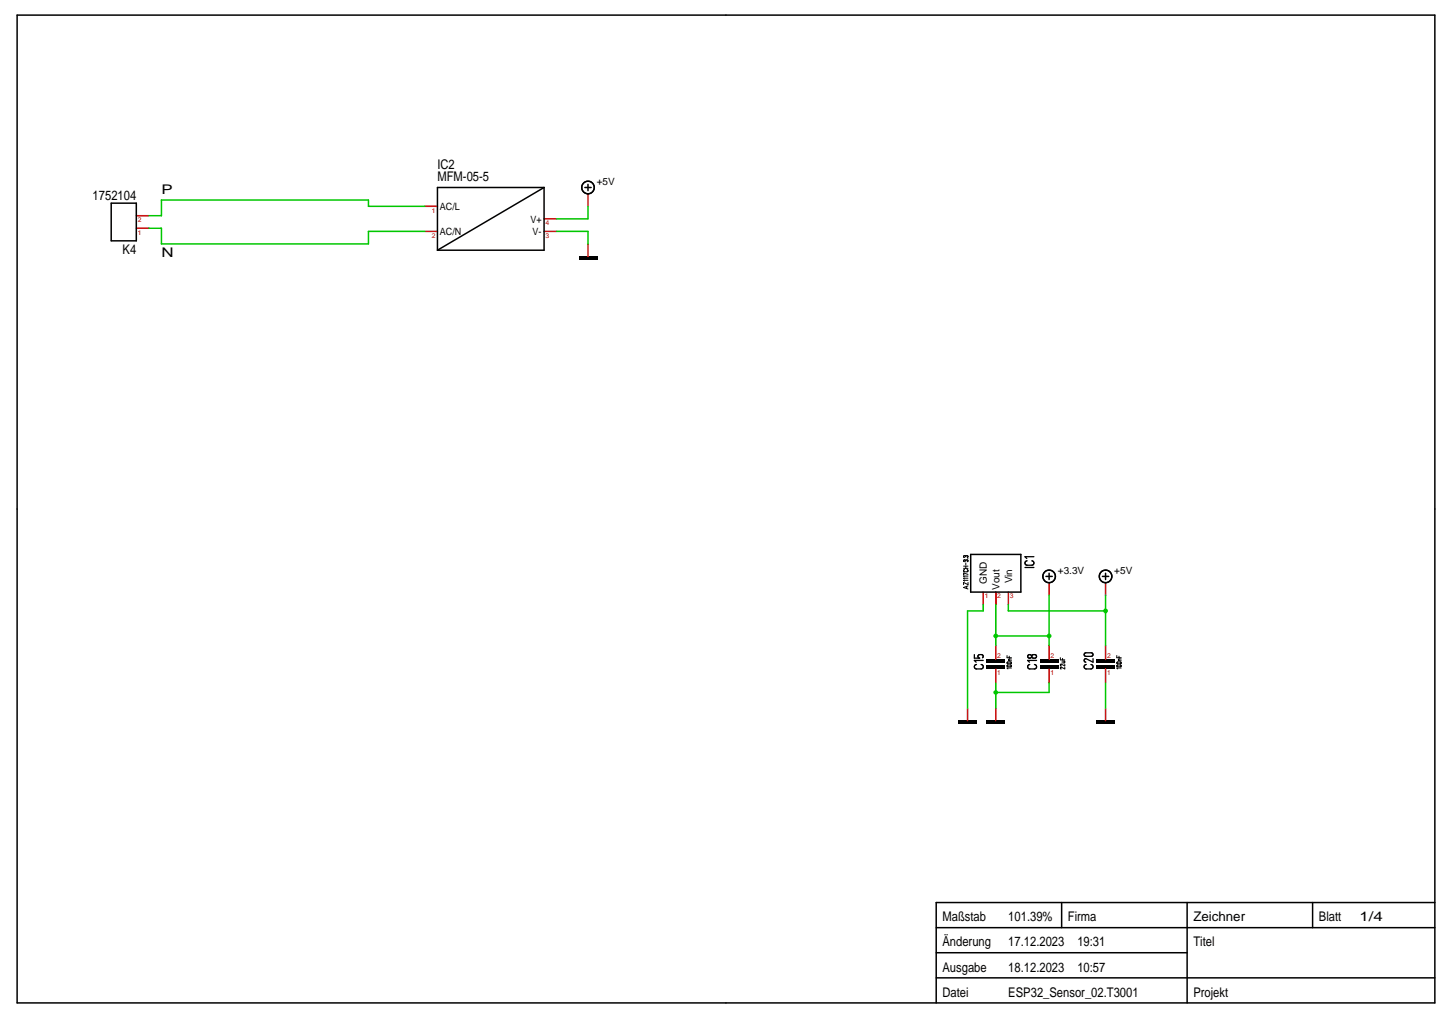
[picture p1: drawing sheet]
<svg xmlns="http://www.w3.org/2000/svg" width="297mm" height="210mm" viewBox="0 0 297 210" stroke-linecap="round" stroke-linejoin="round" font-family="sans-serif">
<path d="M118.8 52.6h3.8v.7h-3.8zM202.5 135.3h3.8v.7h-3.8zM202.5 136.6h3.8v.6h-3.8zM213.4 135.3h3.9v.7h-3.9zM213.4 136.6h3.9v.6h-3.9zM225 135.3h3.9v.7h-3.9zM225 136.6h3.9v.6h-3.9zM196.7 147.9h3.9v.6h-3.9zM202.5 147.9h3.8v.6h-3.8zM225 147.9h3.9v.6h-3.9z" fill="#000"/>
<g fill="none" stroke="#c70000" stroke-width=".31">
<path d="M120.7 39.8v2.5M28 46.8h2.6M28 44.3h2.6M87.2 47.5h2.6M87.2 42.3h2.6M111.7 44.9h2.6M111.7 47.5h2.6M120.7 50v2.6M215.4 119.5v2.6M226.9 119.5v2.6M201.8 121.5v2.6M204.4 121.5v2.6"/>
<path d="M204.4 132.4v2.9M204.4 137.2v2.9M207 121.5v2.6M215.4 132.4v2.9M215.4 137.2v2.9M226.9 132.4v2.9M226.9 137.2v2.9M198.6 145.3v2.6M204.4 145.3v2.6M226.9 145.3v2.6"/>
</g>
<g fill="none" stroke="#000" stroke-width=".31">
<path d="M3.5 3.1h291v202.7h-291zM111.7 38.5l-21.9 12.8M111.7 38.5v12.8h-21.9M111.7 38.5h-21.9v12.8M120.1 38.5h1.2M120.7 37.8v1.3M22.8 41.7h5.2v7.7h-5.2zM199.3 113.8h10.3v7.7h-10.3zM214.7 118.3h1.3M215.4 117.6v1.3M226.3 118.3h1.3M226.9 117.6v1.3"/>
<path d="M192.2 195.5h51.5M192.2 190.3h102.3M217.9 185.2v5.1M243.7 185.2v20.6M269.5 185.2v5.1M294.5 185.2h-102.3v20.6M192.2 200.6h102.3"/>
<circle cx="120.7" cy="38.5" r="1.29"/>
<circle cx="215.4" cy="118.3" r="1.29"/>
<circle cx="227" cy="118.3" r="1.29"/>
</g>
<g fill="none" stroke="#000" stroke-width=".21">
<path d="M197.8 116.6h.9M197.8 116.2h.9M198 116.9a.23 .23 0 0 0-.2 .2 .23 .23 0 0 0 .2 .2h.5a.22 .22 0 0 0 .2-.2 .22 .22 0 0 0-.2-.2M198.2 114.2l-.1-.2-.2 .1-.1 .2 .2 .1M198.2 115.1l-.1-.2h-.2l-.1 .2 .2 .2M198.2 114.2l.1-.1a.24 .24 0 0 1 .3-.1 .24 .24 0 0 1 .1 .3l-.2 .1M198.2 115.1l.1-.2a.24 .24 0 0 1 .3 0 .24 .24 0 0 1 .1 .3l-.2 .1M198.2 114.2h.1M198.2 115.1h.1M198.3 115.5v.4M198.3 116.2v.4M198.6 114.6h.1"/>
<path d="M198.7 117.9l-.9-.3v.4h.1M198.7 119.5v.5l-.9-.5v.5M198.7 119.1h-.9l.2 .2M198.7 118.6h-.9l.2 .2M198.7 118.2h-.9l.2 .2M198.4 120.3v.5M198.7 120.2l-.9 .3 .9 .4M206.7 134.5v.5h.9M206.7 135.9l.8-.1 .1 .2-.1 .2h-.6zM206.8 136.5h.7l.1 .2-.1 .1h-.7zM207 135.6h.6M207.2 134.6v.4"/>
<path d="M207.6 137.1h-.9l.2 .2M207.6 135.2l-.5 .1v.2l.1 .1M217.7 134.9v.5h.9M218 135.6h.6M218.1 135.1v.3M218.4 135.6l.2 .1-.1 .3h-.5M218.6 136.9v.4l-.8-.4-.1 .2 .1 .2M218.6 136.3v.3l-.8-.3-.1 .2 .1 .1M229.3 134.5v.5h.9M229.3 136.5h.7l.2 .2-.2 .1h-.6zM229.3 135.9l.7-.1 .2 .2-.2 .2h-.6l-.1-.2zM229.6 135.6h.6"/>
<path d="M229.7 134.6v.4M230.2 137.1h-.9l.1 .2M230.2 135.2l-.6 .1v.2l.2 .1"/>
</g>
<g fill="none" stroke="#000" stroke-width=".26">
<path d="M210.4 116.4h1.8M210.9 115.1a.46 .46 0 0 0-.5 .4 .46 .46 0 0 0 .5 .5h.9a.45 .45 0 0 0 .4-.5 .45 .45 0 0 0-.4-.4M212.2 114.2h-1.8l.4 .4M200 134.3v.7h1.1a.37 .37 0 0 1-.4-.3 .37 .37 0 0 1 .4-.4l.6 .1 .1 .2-.1 .4M200.5 136.3a.46 .46 0 0 0-.5 .5 .46 .46 0 0 0 .5 .5h.9a.46 .46 0 0 0 .5-.5 .46 .46 0 0 0-.5-.5M201.8 135.5h-1.8l.4 .4M211.4 136.3a.46 .46 0 0 0-.4 .5 .46 .46 0 0 0 .4 .5h.9a.46 .46 0 0 0 .5-.5 .46 .46 0 0 0-.5-.5M211.9 134.4a.51 .51 0 0 1 .6-.1 .51 .51 0 0 1 .3 .4 .49 .49 0 0 1-.6 .4 .49 .49 0 0 1-.4-.6zM212.8 135.5h-1.8l.3 .4M222.7 134l1.3-.1a.37 .37 0 0 1 .4 .4 .37 .37 0 0 1-.4 .4h-1.2l-.2-.3zM223 136.3a.46 .46 0 0 0-.5 .5 .46 .46 0 0 0 .5 .5h.9a.46 .46 0 0 0 .5-.5 .46 .46 0 0 0-.5-.5M224.4 135.1v.8l-1.5-.8a.37 .37 0 0 0-.3 .4 .37 .37 0 0 0 .3 .4"/>
<circle cx="211.4" cy="134.7" r=".39"/>
</g>
<path d="M226.9 122.1h.1" fill="none" stroke="#f0f" stroke-width=".31"/>
<path d="M120.7 42.3v2.6h-6.4M207 124.1v1.2h19.9v7.1" fill="none" stroke="#00c700" stroke-width=".31"/>
<circle cx="226.9" cy="125.3" r=".49" fill="#00c700"/>
<path d="M30.6 46.8h2.5v3.2h42.5v-2.5h11.6M226.9 122.1v3.2" fill="none" stroke="#00c700" stroke-width=".31"/>
<g fill="#00c700">
<circle cx="215.4" cy="130.5" r=".49"/>
<circle cx="204.4" cy="130.5" r=".49"/>
</g>
<path d="M87.2 42.3h-11.6v-1.3h-42.5v3.3h-2.5M114.3 47.5h6.4v2.5M204.4 124.1v8.3M204.4 130.5h11M215.4 122.1v10.3M204.4 140.1v2M215.4 140.1v2" fill="none" stroke="#00c700" stroke-width=".31"/>
<circle cx="204.4" cy="142.1" r=".49" fill="#00c700"/>
<path d="M201.8 124.1v1.2h-3.2v20M215.4 142.1h-11v3.2M226.9 140.1v5.2" fill="none" stroke="#00c700" stroke-width=".31"/>
<g font-size="2.7">
<text x="89.8" y="34.6">IC2</text>
<text x="19" y="41.1">1752104</text>
<text x="33.1" y="39.8">P</text>
<text x="89.8" y="37.2">MFM-05-5</text>
<text x="25.2" y="52.1">K4</text>
<text x="33.1" y="52.6">N</text>
<text x="193.5" y="189.1">Maßstab</text>
<text x="207" y="189.1">101.39%</text>
<text x="219.2" y="189.1">Firma</text>
<text x="245" y="189.1">Zeichner</text>
<text x="270.7" y="189.1">Blatt</text>
<text x="279.1" y="189.1">1/4</text>
<text x="193.5" y="194.2">Änderung</text>
<text x="207" y="194.2">17.12.2023</text>
<text x="221.2" y="194.2">19:31</text>
<text x="245" y="194.2">Titel</text>
<text x="193.5" y="199.3">Ausgabe</text>
<text x="207" y="199.3">18.12.2023</text>
<text x="221.2" y="199.3">10:57</text>
<text x="193.5" y="204.5">Datei</text>
<text x="207" y="204.5">ESP32_Sensor_02.T3001</text>
<text x="245" y="204.5">Projekt</text>
</g>
<g font-size="2.1">
<text x="122.5" y="37.9">+5V</text>
<text x="90.3" y="43.1">AC/L</text>
<text x="108.9" y="45.7">V+</text>
<text x="90.3" y="48.2">AC/N</text>
<text x="109.3" y="48.2">V-</text>
<text x="202.6" y="119.8" transform="rotate(-90 202.6 119.8)">GND</text>
<text x="207.8" y="119.7" transform="rotate(-90 207.8 119.7)">Vin</text>
<text x="217.2" y="117.7">+3.3V</text>
<text x="228.7" y="117.7">+5V</text>
<text x="205.2" y="121" transform="rotate(-90 205.2 121)">Vout</text>
</g>
<g font-size="1.4" fill="#c70000">
<text x="28.3" y="45.6">2</text>
<text x="88.7" y="43.6">1</text>
<text x="112" y="46.2">4</text>
<text x="28.3" y="48.2">1</text>
<text x="88.7" y="48.8">2</text>
<text x="112" y="48.8">3</text>
<text x="202.1" y="122.8">1</text>
<text x="204.7" y="122.8">2</text>
<text x="207.3" y="122.8">3</text>
<text x="204.7" y="135">2</text>
<text x="215.7" y="135">2</text>
<text x="227.3" y="135">2</text>
<text x="204.7" y="138.6">1</text>
<text x="215.7" y="138.6">1</text>
<text x="227.3" y="138.6">1</text>
</g>
</svg>
